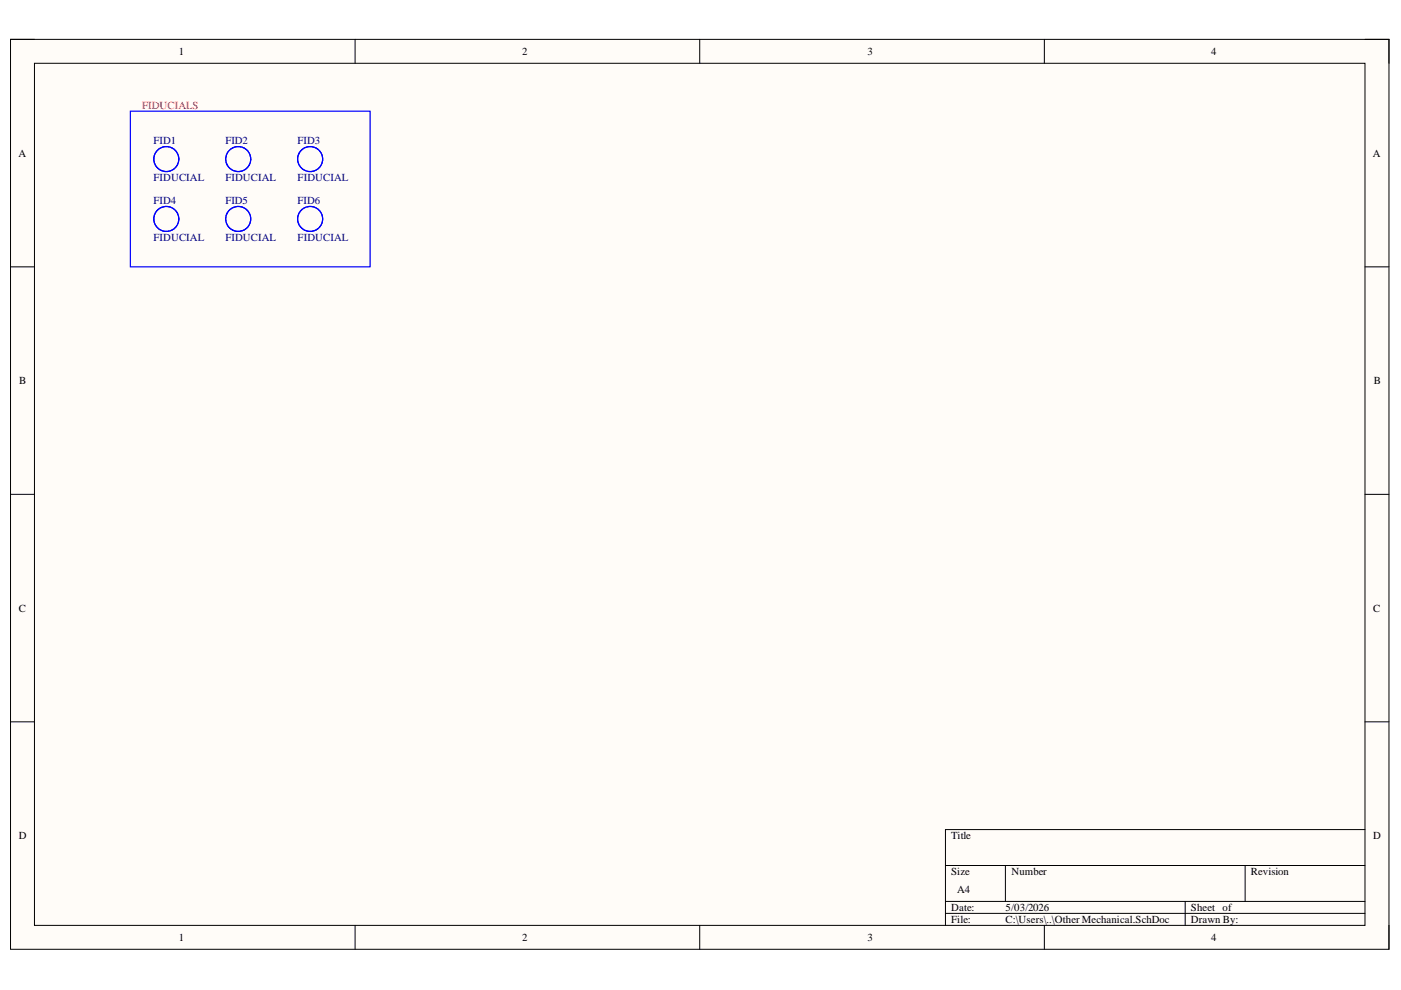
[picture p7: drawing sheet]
<svg xmlns="http://www.w3.org/2000/svg" width="297mm" height="210mm" viewBox="0 0 297 210" stroke-linecap="round" stroke-linejoin="round" font-family="sans-serif">
<path d="M2.2 8.3h292.3v193h-292.3z" fill-rule="evenodd" fill="#fffcf8"/>
<path d="M2.2 8.3h292.3v193h-292.3z" fill="none" stroke="#000" stroke-width=".21"/>
<path d="M7.3 13.4h282.1v182.8h-282.1z" fill-rule="evenodd" fill="#fffcf8"/>
<g fill="none" stroke="#000" stroke-width=".21">
<path d="M2.2 8.3h5.1M7.3 13.4h282.1v182.8h-282.1zM75.3 8.3v5.1M148.4 8.3v5.1M221.4 8.3v5.1M289.4 8.3h5.1v5.1M2.2 56.6h5.1M289.4 56.6h5.1M2.2 104.8h5.1M289.4 104.8h5.1M2.2 153h5.1M289.4 153h5.1"/>
<path d="M289.4 175.9h-88.9v20.3M75.3 196.2v5.1M148.4 196.2v5.1M200.5 183.5h88.9M200.5 191.1h88.9M200.5 193.7h88.9M213.2 183.5v7.6M221.4 196.2v5.1M251.3 191.1v5.1M264 183.5v7.6M294.5 196.2v5.1"/>
</g>
<g fill="none" stroke="#00f" stroke-width=".25">
<path d="M27.6 23.6h50.9v33h-50.9z"/>
<circle cx="35.3" cy="33.7" r="2.65"/>
<circle cx="50.5" cy="33.7" r="2.65"/>
<circle cx="65.8" cy="33.7" r="2.65"/>
<circle cx="35.3" cy="46.4" r="2.65"/>
<circle cx="50.5" cy="46.4" r="2.65"/>
<circle cx="65.8" cy="46.4" r="2.65"/>
</g>
<g font-size="2.3">
<text x="37.9" y="11.7">1</text>
<text x="110.7" y="11.7">2</text>
<text x="183.9" y="11.7">3</text>
<text x="256.8" y="11.7">4</text>
<text x="3.9" y="33.3">A</text>
<text x="291.1" y="33.3">A</text>
<text x="4.1" y="81.5">B</text>
<text x="291.3" y="81.5">B</text>
<text x="4" y="129.7">C</text>
<text x="291.2" y="129.7">C</text>
<text x="4" y="178">D</text>
<text x="201.7" y="178">Title</text>
<text x="291.2" y="178">D</text>
<text x="201.7" y="185.6">Size</text>
<text x="214.4" y="185.6">Number</text>
<text x="265.2" y="185.6">Revision</text>
<text x="202.9" y="189.4">A4</text>
<text x="201.7" y="193.2">Date:</text>
<text x="201.7" y="195.7">File:</text>
<text x="213.2" y="193.2">5/03/2026</text>
<text x="213.2" y="195.7">C:\Users\..\Other Mechanical.SchDoc</text>
<text x="252.5" y="193.2">Sheet of</text>
<text x="252.5" y="195.7">Drawn By:</text>
<text x="37.9" y="199.5">1</text>
<text x="110.7" y="199.5">2</text>
<text x="183.9" y="199.5">3</text>
<text x="256.8" y="199.5">4</text>
</g>
<text font-size="2.3" fill="#f00" x="30.1" y="23.1">FIDUCIALS</text>
<g font-size="2.3" fill="#000080">
<text x="32.6" y="30.6">FID1</text>
<text x="47.8" y="30.6">FID2</text>
<text x="63.1" y="30.6">FID3</text>
<text x="32.6" y="38.4">FIDUCIAL</text>
<text x="47.8" y="38.4">FIDUCIAL</text>
<text x="63.1" y="38.4">FIDUCIAL</text>
<text x="32.6" y="43.3">FID4</text>
<text x="47.8" y="43.3">FID5</text>
<text x="63.1" y="43.3">FID6</text>
<text x="32.6" y="51.1">FIDUCIAL</text>
<text x="47.8" y="51.1">FIDUCIAL</text>
<text x="63.1" y="51.1">FIDUCIAL</text>
</g>
</svg>
